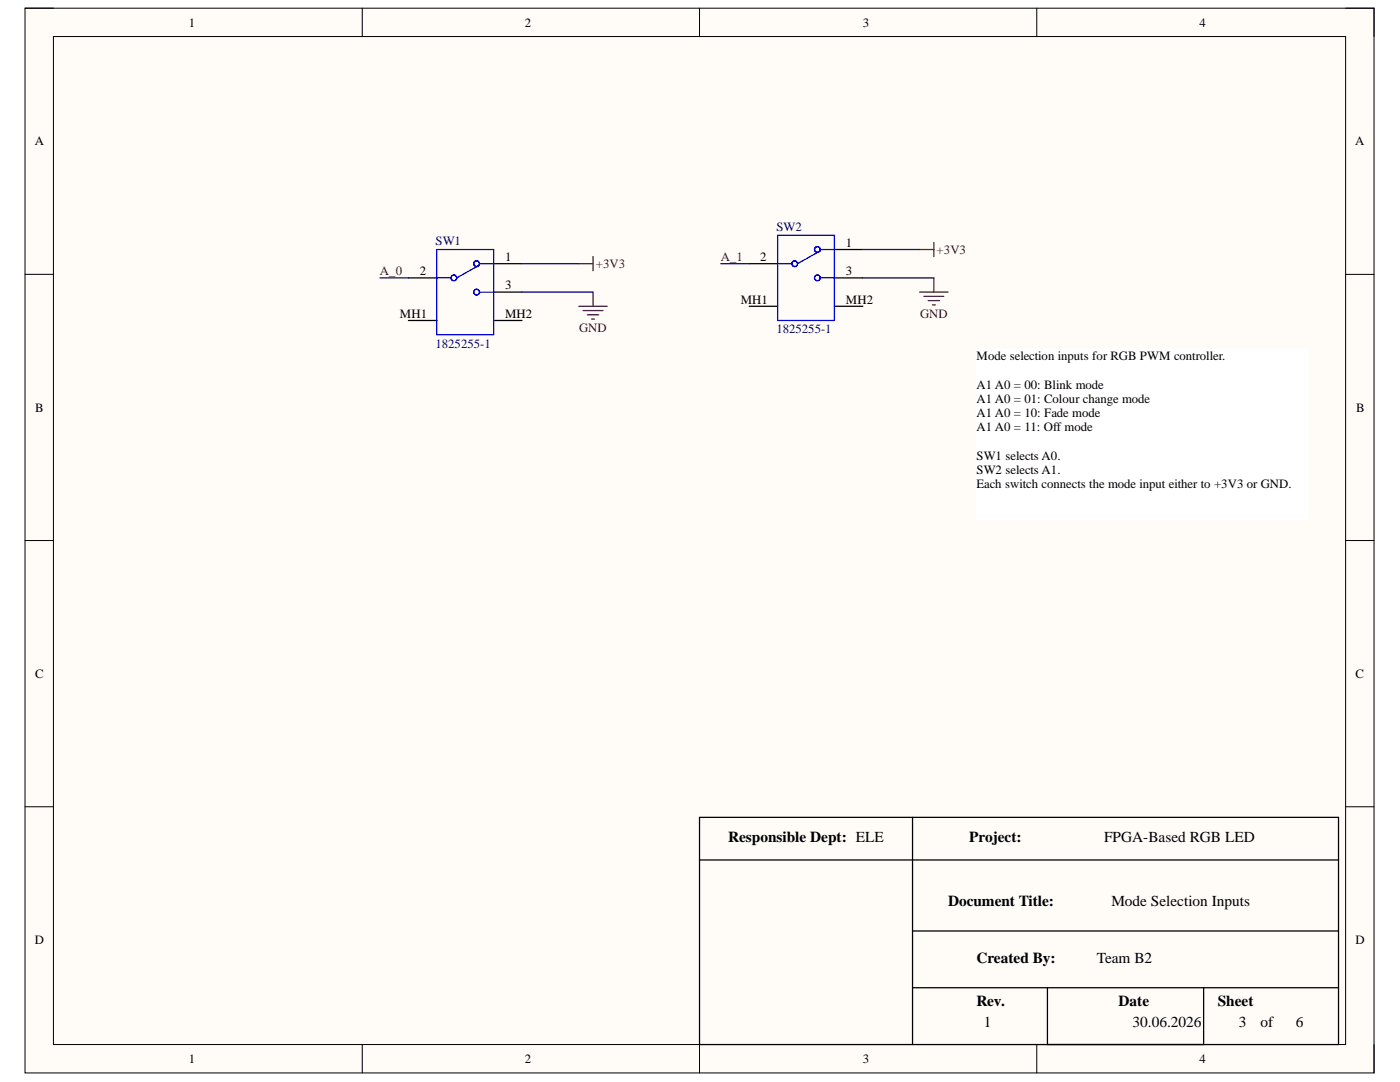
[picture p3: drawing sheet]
<svg xmlns="http://www.w3.org/2000/svg" width="279mm" height="216mm" viewBox="0 0 279 216" stroke-linecap="round" stroke-linejoin="round" font-family="sans-serif">
<path d="M5 1.6h269.2v212.5h-269.2z" fill-rule="evenodd" fill="#fffcf8"/>
<path d="M5 1.6h269.2v212.5h-269.2z" fill="none" stroke="#000" stroke-width=".2"/>
<path d="M10.7 7.3h257.8v201.1h-257.8z" fill-rule="evenodd" fill="#fffcf8"/>
<g fill="none" stroke="#000" stroke-width=".2">
<path d="M5 1.6h5.7M10.7 7.3h257.8v201.1h-257.8zM72.3 1.6v5.7M139.6 1.6v5.7M206.9 1.6v5.7M268.5 1.6h5.7v5.7M5 54.7h5.7M268.5 54.7h5.7M5 107.9h5.7M268.5 107.9h5.7M5 161h5.7M268.5 161h5.7"/>
<path d="M72.3 208.4v5.7M139.6 208.4v5.7M206.9 208.4v5.7M274.2 208.4v5.7"/>
</g>
<g fill="none" stroke="#00f" stroke-width=".25">
<path d="M87.2 55.4h2.8M87.2 49.8h11.3v17h-11.3zM95.7 52.9l-4.6 2.5M95.7 52.6h2.8M95.7 58.3h2.8M155.2 52.6h2.8M155.2 47h11.3v17h-11.3zM163.7 55.4h2.8M163.7 49.8h2.8M163.7 50.1l-4.5 2.5"/>
<circle cx="90.6" cy="55.4" r=".57"/>
<circle cx="95.1" cy="58.3" r=".57"/>
<circle cx="95.1" cy="52.6" r=".57"/>
<circle cx="158.6" cy="52.6" r=".57"/>
<circle cx="163.1" cy="55.4" r=".57"/>
<circle cx="163.1" cy="49.8" r=".57"/>
</g>
<g fill="none" stroke="#000" stroke-width=".25">
<path d="M81.5 55.4h5.7M98.5 58.3h5.7M98.5 52.6h5.7M149.5 52.6h5.7M166.5 55.4h5.7M166.5 49.8h5.7M81.5 64h5.7M98.5 64h5.7M149.5 61.1h5.7M166.5 61.1h5.7M139.6 163.1h127.5v45.3h-127.5zM139.6 171.6h127.5"/>
<path d="M182.1 163.1v45.3M182.1 185.8h85M182.1 197.1h85M209 197.1v11.3M240.2 197.1v11.3"/>
</g>
<g fill="none" stroke="#800000" stroke-width=".25">
<path d="M115.5 52.6h2.8M118.3 51.2v2.8M118.3 58.3v2.8M183.5 49.8h2.9M183.5 58.3h5.7M184.4 59.1h3.9M185.2 60h2.3M186.4 48.4v2.8M186.4 55.5v2.8M115.5 61.1h5.7M116.4 62h3.9M117.2 62.8h2.3"/>
<path d="M118.1 63.7h.5M186.1 60.8h.6"/>
</g>
<path d="M194.9 69.6h66.1v34h-66.1z" fill-rule="evenodd" fill="#fff"/>
<path d="M194.9 69.6h66.1v34h-66.1z" fill="none" stroke="#fff" stroke-width=".2"/>
<path d="M75.8 55.4h5.7M104.2 52.6h11.3M104.2 58.3h14.1M143.9 52.6h5.6M172.2 55.5h14.2M172.2 49.8h11.3" fill="none" stroke="#000080" stroke-width=".25"/>
<g font-size="3">
<text x="145.3" y="168.1">Responsible Dept: ELE</text>
<text x="193.4" y="168.1">Project:</text>
<text x="220.4" y="168.1">FPGA-Based RGB LED</text>
<text x="189.2" y="180.8">Document Title:</text>
<text x="221.8" y="180.8">Mode Selection Inputs</text>
<text x="194.9" y="192.2">Created By:</text>
<text x="218.9" y="192.2">Team B2</text>
<text x="194.9" y="200.6">Rev.</text>
<text x="223.2" y="200.6">Date</text>
<text x="243" y="200.6">Sheet</text>
<text x="196.3" y="205">1</text>
<text x="226" y="205">30.06.2026</text>
<text x="247.3" y="205">3</text>
<text x="251.6" y="205">of</text>
<text x="258.6" y="205">6</text>
</g>
<g font-size="2.5">
<text x="37.7" y="5.3">1</text>
<text x="104.8" y="5.3">2</text>
<text x="172.2" y="5.3">3</text>
<text x="239.4" y="5.3">4</text>
<text x="6.9" y="29">A</text>
<text x="270.5" y="29">A</text>
<text x="100.8" y="52">1</text>
<text x="151.7" y="52">2</text>
<text x="168.8" y="49.2">1</text>
<text x="83.8" y="54.9">2</text>
<text x="100.8" y="57.7">3</text>
<text x="168.8" y="54.9">3</text>
<text x="79.8" y="63.4">MH1</text>
<text x="100.8" y="63.4">MH2</text>
<text x="147.8" y="60.6">MH1</text>
<text x="168.8" y="60.6">MH2</text>
<text x="194.9" y="71.9">Mode selection inputs for RGB PWM controller.</text>
<text x="194.9" y="77.6">A1 A0 = 00: Blink mode</text>
<text x="7" y="82.1">B</text>
<text x="194.9" y="80.4">A1 A0 = 01: Colour change mode</text>
<text x="194.9" y="83.2">A1 A0 = 10: Fade mode</text>
<text x="270.6" y="82.1">B</text>
<text x="194.9" y="86">A1 A0 = 11: Off mode</text>
<text x="194.9" y="91.7">SW1 selects A0.</text>
<text x="194.9" y="94.6">SW2 selects A1.</text>
<text x="194.9" y="97.4">Each switch connects the mode input either to +3V3 or GND.</text>
<text x="7" y="135.3">C</text>
<text x="270.5" y="135.3">C</text>
<text x="6.9" y="188.4">D</text>
<text x="270.5" y="188.4">D</text>
<text x="37.7" y="212.1">1</text>
<text x="104.8" y="212.1">2</text>
<text x="172.2" y="212.1">3</text>
<text x="239.4" y="212.1">4</text>
</g>
<g font-size="2.5" fill="#000080">
<text x="154.9" y="46.1">SW2</text>
<text x="86.9" y="49">SW1</text>
<text x="86.9" y="69.4">1825255-1</text>
<text x="154.9" y="66.5">1825255-1</text>
</g>
<g font-size="2.5" fill="#800000">
<text x="118.9" y="53.5">+3V3</text>
<text x="143.9" y="52">A_1</text>
<text x="186.9" y="50.7">+3V3</text>
<text x="75.8" y="54.9">A_0</text>
<text x="183.6" y="63.4">GND</text>
<text x="115.6" y="66.2">GND</text>
</g>
</svg>
